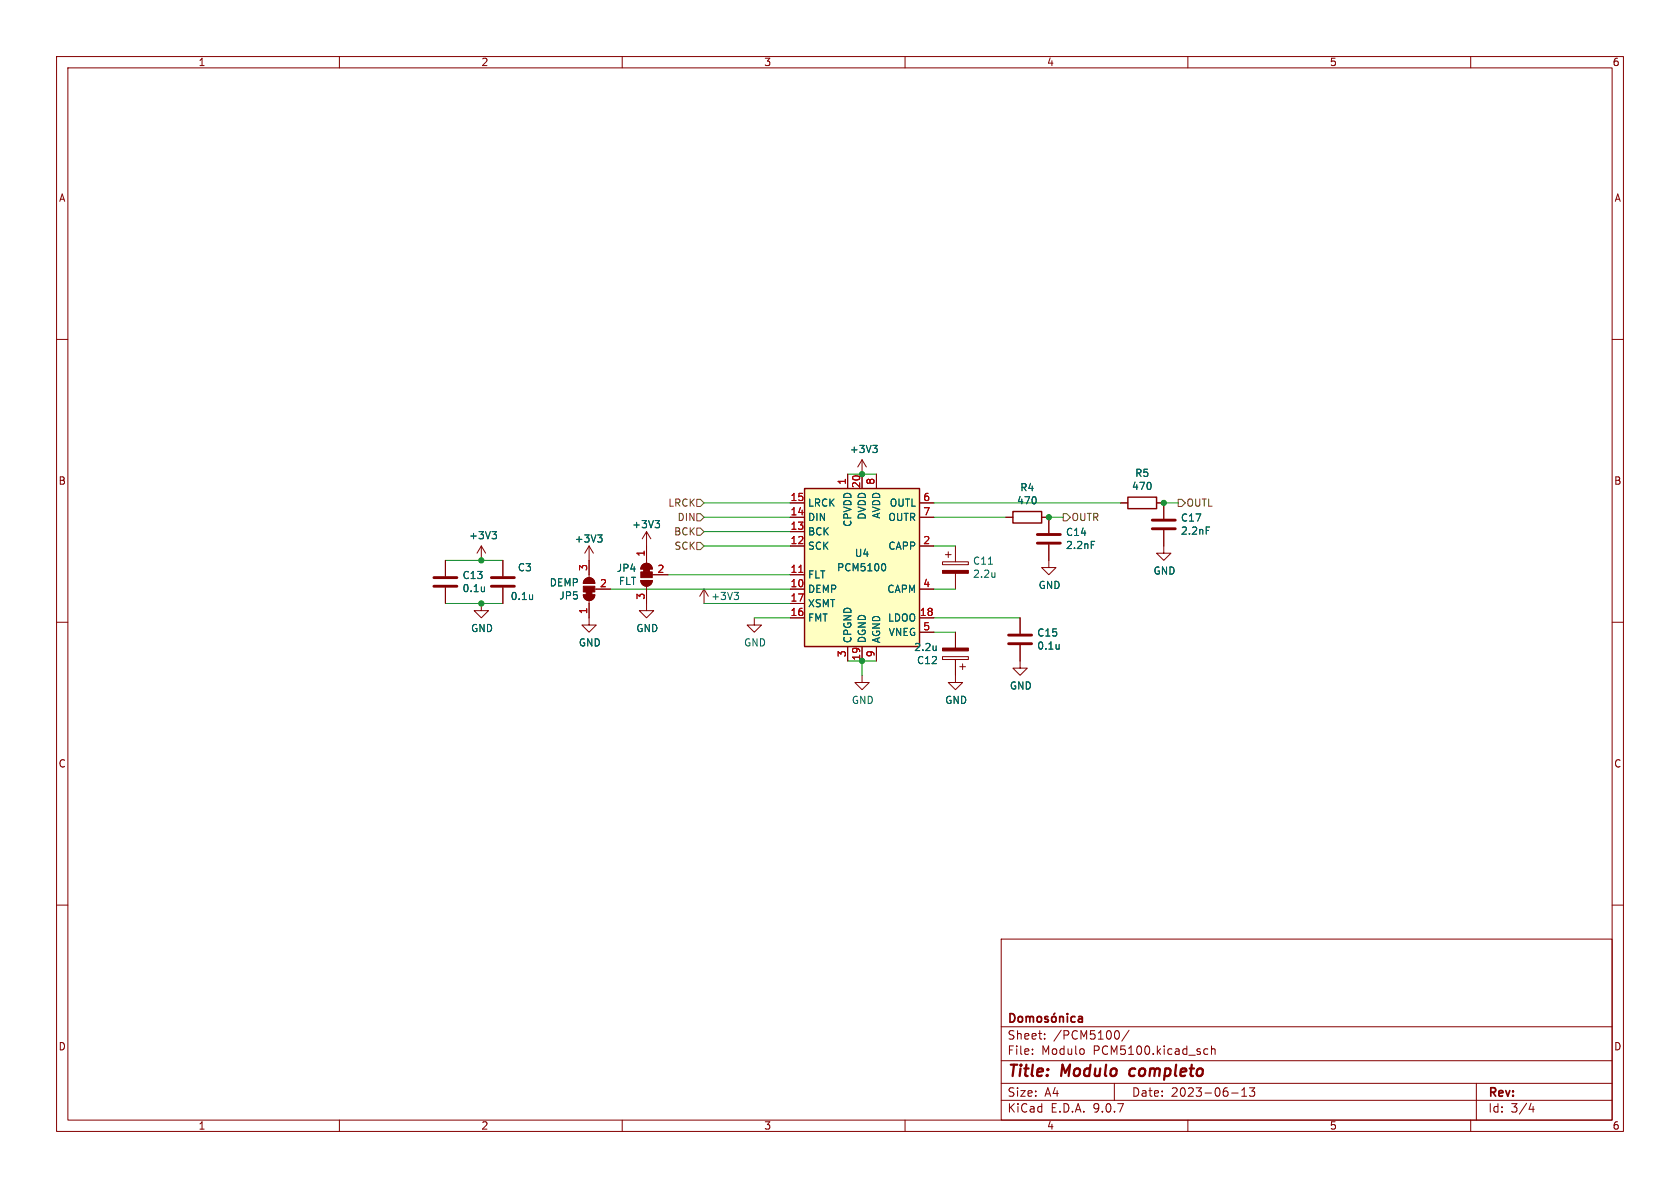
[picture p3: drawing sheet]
<svg xmlns="http://www.w3.org/2000/svg" width="297mm" height="210mm" viewBox="0 0 297 210" stroke-linecap="round" stroke-linejoin="round" font-family="sans-serif">
<g fill="none" stroke="#840000" stroke-width=".18">
<path d="M10 10h277v190h-277zM12 12h273v186h-273zM60 10v2M110 10v2M160 10v2M210 10v2M260 10v2M10 60h2M285 60h2M88.9 99.1v2.8M114.3 94l-.8 1.3M114.3 94l.8 1.3"/>
<path d="M114.3 94v2.5M198.1 88.9h1.3M204.5 88.9h1.2v2.8M205.7 93.7v4.1h1.3l-1.3 1.3-1.2-1.3h1.2M10 110h2M88.9 103.9v2.8M152.4 119.4v1.3h1.3l-1.3 1.2-1.3-1.2h1.3M168.9 119.4v1.3h1.3l-1.3 1.2-1.3-1.2h1.3M180.3 114v4.1h1.3l-1.3 1.3-1.2-1.3h1.2M180.3 109.2v2.8M285 110h2M10 160h2"/>
<path d="M177 166h108v32h-108zM285 160h2M60 198v2M110 198v2M160 198v2M177 194.5h108M177 191.5h108M177 187.5h108M177 181.5h108M182.5 186.3v.1M182.5 185.5v.1M184.7 183.6v.1"/>
<path d="M184.7 182.8v.1M191.5 185.5l.2 .2v.4l-.2 .2M197 191.5v3M197.4 182.2a.81 .81 0 0 1 .6 .6 .81 .81 0 0 1-.3 .8l-.3 .1M199.6 182.1l-1.3 2M210 198v2M213 186.3h.5M213 185.5h.5M214.2 185.5l.2-.1 .3 .1 .1 .9M214.2 184.9v1.5M217.7 193.2h1.2M219.5 193.8h.9"/>
<path d="M219.5 192.7l.5-.4v1.5M220.9 192.3h.9l-.5 .6 .4 .1v.7l-.2 .1h-.4l-.2-.1M260 198v2M261 191.5v6.5M270.7 195l-.4 1.1h.9M271 195.6v1"/>
</g>
<path d="M199.8 189.1l-.2 .7 .4 .4" fill="none" stroke="#840000" stroke-width=".4"/>
<g fill="none" stroke="#840000" stroke-width=".3">
<path d="M178.6 179.2a.76 .76 0 0 1 .8 .7 .76 .76 0 0 1-.8 .8zM180.1 179.8l.2-.1 .4 .1 .1 .6-.2 .2-.3 .1-.2-.2zM181.4 179.8l.4-.1 .3 .2M181.4 179.7v1M182.1 179.9l.2-.2 .3 .1 .1 .9M182.1 179.9v.8M183.5 179.8l.3-.1 .3 .3v.4l-.3 .3-.3-.1-.2-.2v-.4zM185.3 179.8l-.4-.1-.2 .2 .1 .2 .5 .2v.3h-.6M186 179.8l.2-.1 .4 .1 .1 .6-.1 .2-.4 .1-.2-.2zM186.5 179.1l-.2 .2M187.3 179.8l.3-.1 .3 .1 .1 .9M187.3 179.7v1"/>
<path d="M188.7 179.2v.1M188.7 179.7v1M190.1 179.8l-.5-.1-.3 .3v.4l.2 .2h.6M190.7 179.8h.6v.9M191.3 180l-.5 .1a.29 .29 0 0 0-.2 .3 .29 .29 0 0 0 .2 .3l.5-.1"/>
</g>
<path d="M115.8 92h.8l-.4 .5M116.4 92.5l.2 .2v.3l-.2 .3M213.2 93.2h.7M94.2 105.1v.9M94.2 105.9h-.1M187.2 113.9v.9M187.2 114.6v.1" fill="none" stroke="#006464" stroke-width=".18"/>
<path d="M203.7 91.9h4.1M203.7 93.5h4.1M86.9 102.1h4M86.9 103.6h4M178.3 112.3h4.1M178.3 113.8h4.1" fill="none" stroke="#840000" stroke-width=".51"/>
<path d="M199.4 87.9h5.1v2h-5.1z" fill="none" stroke="#840000" stroke-width=".25"/>
<path d="M142.2 86.4h20.4v27.9h-20.4z" fill="#ffffc2"/>
<path d="M142.2 86.4h20.4v27.9h-20.4zM179.1 90.4h5v2.1h-5z" fill="none" stroke="#840000" stroke-width=".25"/>
<g fill="none" stroke="#840000" stroke-width=".18">
<path d="M78.7 99.1v2.8M85.1 96.5l-.8 1.3M85.1 96.5l.8 1.3M85.1 96.5v2.6M88.9 99.1v2.8M104.1 96.5l-.7 1.3M104.1 96.5l.8 1.3M104.1 96.5v5.6M113.6 99.9a1.02 1.02 0 0 1 1.1-.3 1.02 1.02 0 0 1 .6 1h-2zM114.3 96.5v3.1M139.7 88.9h2.5M139.7 91.4h2.5"/>
<path d="M139.7 94h2.5M139.7 96.5h2.5M149.9 83.8v2.6M152.4 81.3v5.1M152.4 81.3l-.8 1.3M152.4 81.3l.8 1.3M154.9 83.8v2.6M162.6 88.9h2.5M162.6 91.4h2.5M162.6 96.5h2.5M166.6 99.3h4.6v.5h-4.6zM167.1 98h1"/>
<path d="M167.6 97.5v1.1M168.9 96.5v2.8M177.8 91.4h1.3M184.1 91.4h1.3v2.8M185.4 96.3v4h1.3l-1.3 1.3-1.3-1.3h1.3M198.1 88.9h1.3M204.5 88.9h1.2v2.8M205.7 93.7v2.8M78.7 103.9v2.8M85.1 106.7v1.3h1.3l-1.3 1.2-1.3-1.2h1.3M88.9 103.9v2.8M103.1 105.2h2.1a1.02 1.02 0 0 1-1.1 1 1.02 1.02 0 0 1-1-1z"/>
<path d="M103.4 102.4a1.02 1.02 0 0 1 1.1-.2 1.02 1.02 0 0 1 .7 .9h-2.1zM104.1 106.2v4.3h1.3l-1.3 1.3-1.2-1.3h1.2M105.2 104.1h2.7M113.3 102.6h2a1.02 1.02 0 0 1-1 1 1.02 1.02 0 0 1-1-1zM114.3 103.6v4.4h1.3l-1.3 1.2-1.3-1.2h1.3M115.3 101.6h2.8M124.5 104.1l-.8 1.3M124.5 104.1l.7 1.3M124.5 104.1v2.6M133.3 109.2v1.3h1.3l-1.3 1.3-1.2-1.3h1.2M139.7 101.6h2.5M139.7 104.1h2.5"/>
<path d="M139.7 106.7h2.5M139.7 109.2h2.5M149.9 114.3v2.5M152.4 114.3v2.5M154.9 114.3v2.5M162.6 104.1h2.5M162.6 109.2h2.5M162.6 111.8h2.5M166.6 116.1h4.6v.5h-4.6zM168.9 101.3v2.8M168.9 111.8v2.8M168.9 116.6v2.8"/>
<path d="M169.7 117.9h1M170.2 117.3v1.1M180.3 109.2v2.8M180.3 114v2.8"/>
</g>
<path d="M141.2 101.2h.7" fill="none" stroke="#a90000" stroke-width=".18"/>
<g fill="none" stroke="#006464" stroke-width=".18">
<path d="M154.3 78.7h.8l-.4 .5M154.8 79.2l.3 .3v.3l-.3 .2M87 94h.8l-.5 .5M87.5 94.5l.3 .2v.3l-.3 .2M105.7 94.6h.7l-.4 .4M106.2 95l.2 .3v.3l-.2 .2M115.8 92h.8l-.4 .5M116.4 92.5l.2 .2v.3l-.2 .3M156.3 99.6a.79 .79 0 0 1 0 1.3M174.7 99.7h.8M192.9 95.7h.6M213.2 93.2h.7"/>
<path d="M85.6 103.7v.9M85.6 104.5h.1M94.2 105.1v.9M94.2 105.9h-.1M129.8 104.7h.8l-.5 .5M130.3 105.2l.3 .2v.3l-.3 .3M165.5 114.2v.8M165.5 114.9h-.1M175.9 101.2v.9M175.9 101.9l-.1 .1M187.2 113.9v.9M187.2 114.6v.1"/>
</g>
<g fill="#840000" stroke="#840000" stroke-width=".18">
<path d="M113.8 100.6h1v.5h-1z"/>
<path d="M113.6 99.9a1.02 1.02 0 0 1 1.1-.3 1.02 1.02 0 0 1 .6 1h-2z"/>
<path d="M113.3 101.1h2v1h-2z"/>
<path d="M113.3 102.6h2a1.02 1.02 0 0 1-1 1 1.02 1.02 0 0 1-1-1z"/>
<path d="M166.6 100.8h4.6v.5h-4.6z"/>
<path d="M166.6 114.6h4.6v.5h-4.6z"/>
<path d="M103.6 104.6h1v.6h-1z"/>
<path d="M103.1 105.2h2.1a1.02 1.02 0 0 1-1.1 1 1.02 1.02 0 0 1-1-1z"/>
<path d="M103.1 103.6h2.1v1h-2.1z"/>
<path d="M103.4 102.4a1.02 1.02 0 0 1 1.1-.2 1.02 1.02 0 0 1 .7 .9h-2.1z"/>
</g>
<path d="M183.4 94.5h4.1M183.4 96h4.1M76.7 102.1h4.1M76.7 103.6h4.1" fill="none" stroke="#840000" stroke-width=".51"/>
<path d="M123.2 90.8h.6l.7 .6-.7 .7h-.6zM123.2 93.3h.6l.7 .7-.7 .6h-.6zM123.2 88.3h.6l.7 .6-.7 .6h-.6zM123.2 95.9h.6l.7 .6-.7 .7h-.6zM188 90.8h.6l.6 .6-.6 .7h-.6zM208.3 88.3h.6l.6 .6-.6 .6h-.6z" fill="none" stroke="#725600" stroke-width=".18"/>
<g fill="none" stroke="#009600" stroke-width=".18">
<path d="M78.7 99.1h10.2M124.5 96.5h15.2M124.5 94h15.2M124.5 91.4h15.2M124.5 88.9h15.2M149.9 83.8h5M165.1 96.5h3.8M165.1 91.4h12.7M165.1 88.9h33M185.4 91.4h2.6M205.7 88.9h2.6M78.7 106.7h10.2"/>
<path d="M107.9 104.1h31.8M118.1 101.6h21.6M124.5 106.7h15.2M133.3 109.2h6.4M149.9 116.8h5M152.4 116.8v2.6M165.1 109.2h15.2M165.1 104.1h3.8M165.1 111.8h3.8"/>
</g>
<g fill="#009600" stroke="#009600" stroke-width=".18">
<circle cx="152.4" cy="116.8" r=".46"/>
<circle cx="205.7" cy="88.9" r=".46"/>
<circle cx="185.4" cy="91.4" r=".46"/>
<circle cx="152.4" cy="83.8" r=".46"/>
<circle cx="85.1" cy="106.7" r=".46"/>
<circle cx="85.1" cy="99.1" r=".46"/>
</g>
<g font-size="2.8" fill="#840000">
<text x="178" y="190.9">Title:</text>
<text x="187.7" y="190.9">Modulo</text>
<text x="200.6" y="190.9">completo</text>
</g>
<g font-size="2.1" fill="#840000">
<text x="178" y="184">Sheet:</text>
<text x="186.2" y="184">/PCM5100/</text>
<text x="178" y="186.7">File:</text>
<text x="184.1" y="186.7">Modulo</text>
<text x="193.3" y="186.7">PCM5100.kicad_sch</text>
<text x="178" y="196.9">KiCad</text>
<text x="178" y="194.1">Size:</text>
<text x="184.7" y="194.1">A4</text>
<text x="185.7" y="196.9">E.D.A.</text>
<text x="193.3" y="196.9">9.0.7</text>
<text x="200" y="194.1">Date:</text>
<text x="207" y="194.1">2023-06-13</text>
<text x="263" y="194.3">Rev:</text>
<text x="263" y="196.9">Id:</text>
<text x="267.1" y="196.9">3/4</text>
</g>
<g font-size="1.8" fill="#840000">
<text x="35" y="11.9">1</text>
<text x="85" y="11.9">2</text>
<text x="135" y="11.9">3</text>
<text x="185" y="11.9">4</text>
<text x="235" y="11.9">5</text>
<text x="285" y="11.9">6</text>
<text x="10.3" y="35.9">A</text>
<text x="285.3" y="35.9">A</text>
<text x="10.3" y="85.9">B</text>
<text x="285.3" y="85.9">B</text>
<text x="10.3" y="135.9">C</text>
<text x="285.3" y="135.9">C</text>
<text x="10.3" y="185.9">D</text>
<text x="285.3" y="185.9">D</text>
<text x="35" y="199.9">1</text>
<text x="85" y="199.9">2</text>
<text x="135" y="199.9">3</text>
<text x="185" y="199.9">4</text>
<text x="235" y="199.9">5</text>
<text x="285" y="199.9">6</text>
</g>
<g font-size="1.8" fill="#006464">
<text x="150.1" y="80.3">+3V3</text>
<text x="142.7" y="89.8">LRCK</text>
<text x="157.2" y="89.8">OUTL</text>
<text x="179.7" y="89.4">470</text>
<text x="180.3" y="87">R4</text>
<text x="200" y="86.8">470</text>
<text x="200.6" y="84.5">R5</text>
<text x="82.8" y="95.5">+3V3</text>
<text x="111.7" y="93.6">+3V3</text>
<text x="142.7" y="92.3">DIN</text>
<text x="142.7" y="94.8">BCK</text>
<text x="150.7" y="93.2" transform="rotate(-90 150.7 93.2)">CPVDD</text>
<text x="153.3" y="92" transform="rotate(-90 153.3 92)">DVDD</text>
<text x="155.8" y="91.8" transform="rotate(-90 155.8 91.8)">AVDD</text>
<text x="157" y="92.3">OUTR</text>
<text x="188.4" y="94.9">C14</text>
<text x="208.7" y="92.4">C17</text>
<text x="208.7" y="94.7">2.2nF</text>
<text x="91.4" y="101.2">C3</text>
<text x="101.5" y="96.1">+3V3</text>
<text x="108.9" y="101.3">JP4</text>
<text x="142.7" y="97.4">SCK</text>
<text x="147.9" y="101.2">PCM5100</text>
<text x="151" y="98.7">U4</text>
<text x="157" y="97.4">CAPP</text>
<text x="171.9" y="100">C11</text>
<text x="188.4" y="97.3">2.2nF</text>
<text x="203.8" y="101.8">GND</text>
<text x="81.7" y="102.6">C13</text>
<text x="81.7" y="104.9">0.1u</text>
<text x="90.2" y="106.3">0.1u</text>
<text x="97.1" y="103.9">DEMP</text>
<text x="98.8" y="106.2">JP5</text>
<text x="109.3" y="103.6">FLT</text>
<text x="125.6" y="106.3">+3V3</text>
<text x="142.7" y="102.5">FLT</text>
<text x="142.7" y="105">DEMP</text>
<text x="142.7" y="107.5">XSMT</text>
<text x="156.8" y="105">CAPM</text>
<text x="171.9" y="102.3">2.2u</text>
<text x="183.5" y="104.3">GND</text>
<text x="83.2" y="111.9">GND</text>
<text x="112.4" y="111.9">GND</text>
<text x="142.7" y="110.1">FMT</text>
<text x="150.7" y="113.8" transform="rotate(-90 150.7 113.8)">CPGND</text>
<text x="153.3" y="113.8" transform="rotate(-90 153.3 113.8)">DGND</text>
<text x="155.8" y="113.8" transform="rotate(-90 155.8 113.8)">AGND</text>
<text x="156.9" y="110.1">LDOO</text>
<text x="157" y="112.6">VNEG</text>
<text x="183.3" y="112.7">C15</text>
<text x="102.2" y="114.5">GND</text>
<text x="131.4" y="114.5">GND</text>
<text x="161.5" y="115.3">2.2u</text>
<text x="162" y="117.6">C12</text>
<text x="183.3" y="115">0.1u</text>
<text x="150.5" y="124.6">GND</text>
<text x="167" y="124.6">GND</text>
<text x="178.4" y="122.1">GND</text>
</g>
<g font-size="1.8" fill="#725600">
<text x="118" y="89.8">LRCK</text>
<text x="209.7" y="89.8">OUTL</text>
<text x="119.1" y="94.8">BCK</text>
<text x="119.7" y="92.3">DIN</text>
<text x="189.3" y="92.3">OUTR</text>
<text x="119.1" y="97.4">SCK</text>
</g>
<g font-size="1.8" fill="#a90000">
<text x="139.7" y="88.6">15</text>
<text x="149.6" y="85.8" transform="rotate(-90 149.6 85.8)">1</text>
<text x="152.1" y="86.4" transform="rotate(-90 152.1 86.4)">20</text>
<text x="154.7" y="85.8" transform="rotate(-90 154.7 85.8)">8</text>
<text x="163.1" y="88.6">6</text>
<text x="139.7" y="91.2">14</text>
<text x="139.7" y="93.7">13</text>
<text x="163.1" y="91.2">7</text>
<text x="103.9" y="101" transform="rotate(-90 103.9 101)">3</text>
<text x="114" y="98.5" transform="rotate(-90 114 98.5)">1</text>
<text x="116.1" y="101.3">2</text>
<text x="139.7" y="96.3">12</text>
<text x="139.7" y="101.3">11</text>
<text x="163.1" y="96.3">2</text>
<text x="106" y="103.9">2</text>
<text x="114" y="106.1" transform="rotate(-90 114 106.1)">3</text>
<text x="139.7" y="103.9">10</text>
<text x="139.7" y="106.4">17</text>
<text x="163.1" y="103.9">4</text>
<text x="103.9" y="108.7" transform="rotate(-90 103.9 108.7)">1</text>
<text x="139.7" y="109">16</text>
<text x="162.5" y="109">18</text>
<text x="163.1" y="111.5">5</text>
<text x="149.6" y="116.3" transform="rotate(-90 149.6 116.3)">3</text>
<text x="152.1" y="116.9" transform="rotate(-90 152.1 116.9)">19</text>
<text x="154.7" y="116.3" transform="rotate(-90 154.7 116.3)">9</text>
</g>
</svg>
